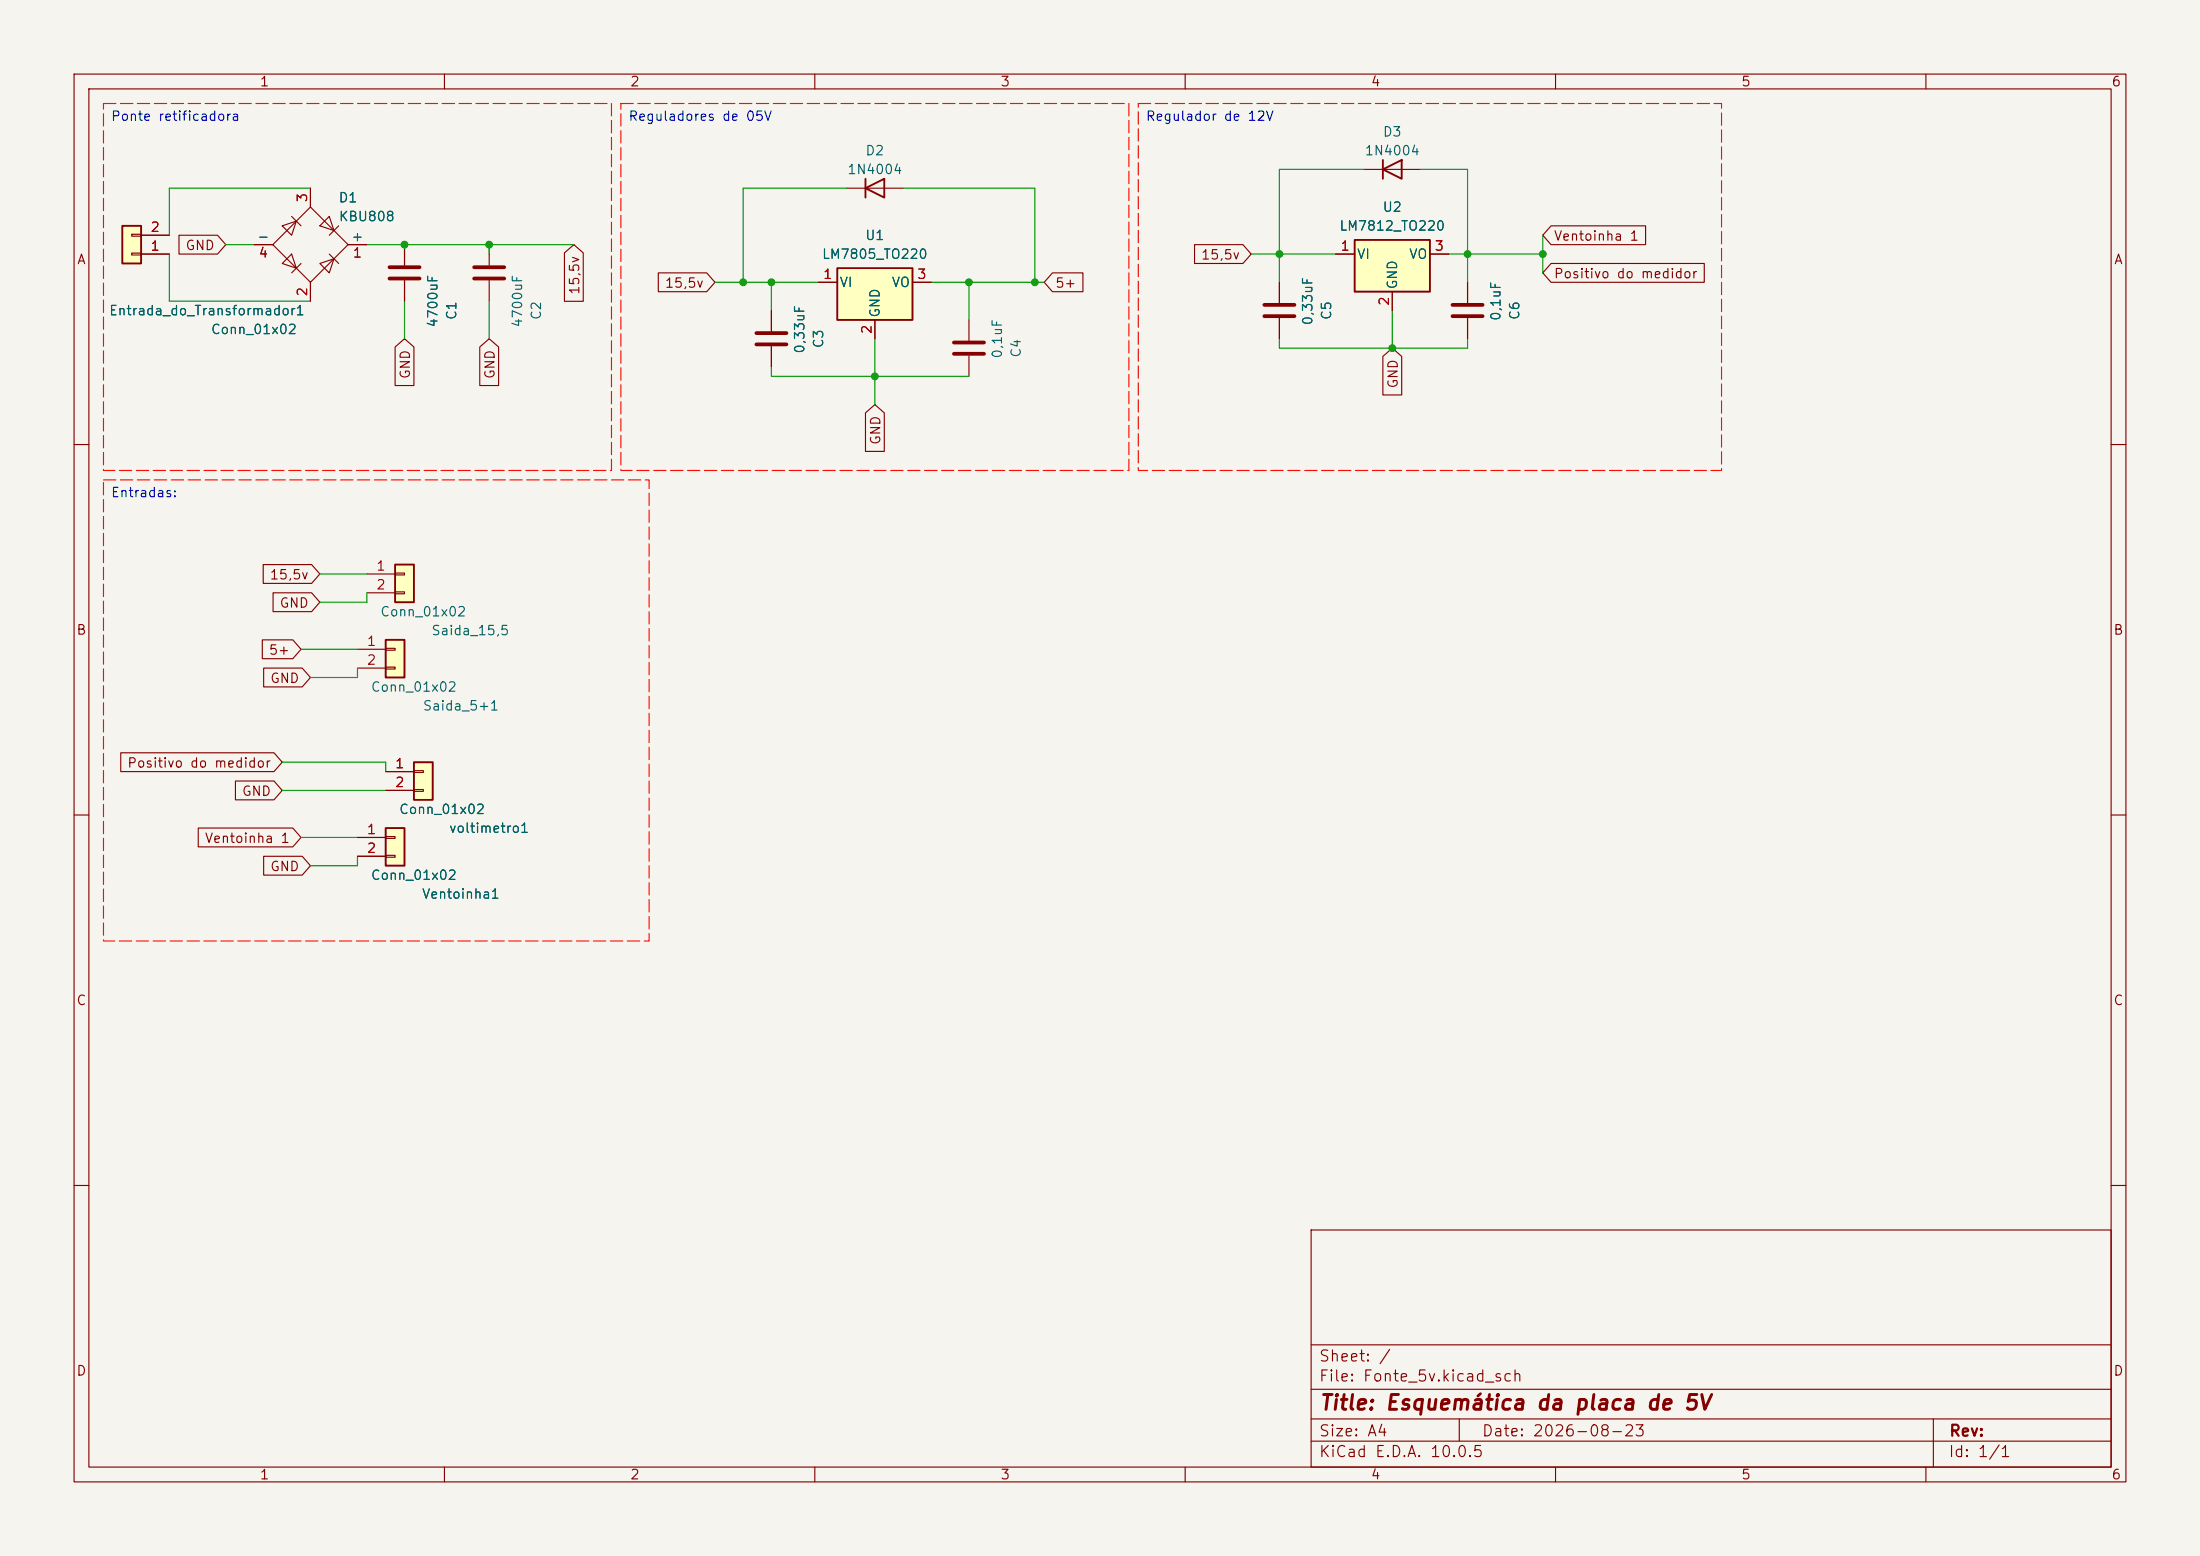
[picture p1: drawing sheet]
<svg xmlns="http://www.w3.org/2000/svg" width="297mm" height="210mm" viewBox="0 0 297 210" stroke-linecap="round" stroke-linejoin="round" font-family="sans-serif">
<path d="M0 0h297v210h-297z" fill="#f5f4ef" stroke="#f5f4ef" stroke-width=".14"/>
<g fill="none" stroke="#840000" stroke-width=".15">
<path d="M10 10h277v190h-277zM12 12h273v186h-273zM60 10v2M110 10v2M160 10v2M210 10v2M260 10v2M114.3 25.4h7.6M10 60h2M285 60h2M10 110h2M285 110h2"/>
<path d="M10 160h2M177 166h108v32h-108zM285 160h2M60 198v2M110 198v2M160 198v2M177 194.5h108M177 191.5h108M177 187.5h108M177 181.5h108M197 191.5v3M210 198v2"/>
<path d="M260 198v2M261 191.5v6.5"/>
</g>
<path d="M116.8 25.4l2.6-1.3v2.6zM116.8 24.1v2.6" fill="none" stroke="#840000" stroke-width=".25"/>
<path d="M113 36.2h10.2v7h-10.2z" fill="#ffffc2"/>
<path d="M113 36.2h10.2v7h-10.2z" fill="none" stroke="#840000" stroke-width=".25"/>
<path d="M66 33v2.8M66 37.8v2.8M110.5 38.1h2.5M123.2 38.1h2.5M172.7 38.1v2.8M118.1 43.2v2.5M130.8 43.2v2.8M130.8 48v2.8M172.7 42.9v2.8" fill="none" stroke="#840000" stroke-width=".15"/>
<path d="M64 36.1h4.1M64 37.6h4.1M128.8 46.2h4M128.8 47.8h4M170.7 41.1h4.1M170.7 42.7h4.1" fill="none" stroke="#840000" stroke-width=".51"/>
<path d="M16.5 30.5h2.5v5.1h-2.5z" fill="#ffffc2"/>
<path d="M16.5 30.5h2.5v5.1h-2.5zM186.7 22.9l2.5-1.3v2.5zM186.7 21.6v2.5" fill="none" stroke="#840000" stroke-width=".25"/>
<g fill="none" stroke="#840000" stroke-width=".15">
<path d="M17.8 34.2h1.2v.2h-1.2zM17.8 31.6h1.2v.3h-1.2zM19 34.3h3.9M19 31.8h3.9M34.3 33h2.5M38.1 30.5l1.9-.7-.6 2zM38.1 35.6l1.3-1.3 .6 1.9zM39.4 29.2l1.2 1.3M40.6 35.6l-1.2 1.2M41.9 27.9l5.1 5.1-5.1 5.1-5.1-5.1zM41.9 25.4v2.5M41.9 38.1v2.5"/>
<path d="M43.2 30.5l1.2-1.3 .7 1.9zM43.2 35.6l1.9-.7-.7 1.9zM44.4 34.3l1.3 1.3M45.7 30.5l-1.3 1.3M47 33h2.5M54.6 33v2.8M54.6 37.8v2.8M184.1 22.9h7.7M104.1 41.9v2.8M104.1 46.7v2.8"/>
</g>
<path d="M52.6 36.1h4M52.6 37.6h4M102.1 45h4.1M102.1 46.5h4.1" fill="none" stroke="#840000" stroke-width=".51"/>
<path d="M182.9 32.4h10.1v7h-10.1z" fill="#ffffc2"/>
<path d="M182.9 32.4h10.1v7h-10.1z" fill="none" stroke="#840000" stroke-width=".25"/>
<path d="M180.3 34.3h2.6M188 39.4v2.5M193 34.3h2.6" fill="none" stroke="#840000" stroke-width=".15"/>
<path d="M52.1 111.8h2.5v5h-2.5z" fill="#ffffc2"/>
<path d="M52.1 111.8h2.5v5h-2.5z" fill="none" stroke="#840000" stroke-width=".25"/>
<path d="M198.1 38.1v2.8M198.1 42.9v2.8M48.3 113h3.8M48.3 115.6h3.8M52.1 112.9h1.2v.3h-1.2zM52.1 115.4h1.2v.3h-1.2z" fill="none" stroke="#840000" stroke-width=".15"/>
<path d="M196.1 41.1h4.1M196.1 42.7h4.1" fill="none" stroke="#840000" stroke-width=".51"/>
<path d="M53.3 76.2h2.6v5.1h-2.6z" fill="#ffffc2"/>
<path d="M53.3 76.2h2.6v5.1h-2.6z" fill="none" stroke="#840000" stroke-width=".25"/>
<path d="M49.5 77.5h3.8M53.3 77.3h1.3v.3h-1.3zM53.3 79.9h1.3v.2h-1.3zM49.5 80h3.8" fill="none" stroke="#840000" stroke-width=".15"/>
<path d="M52.1 86.4h2.5v5h-2.5z" fill="#ffffc2"/>
<path d="M52.1 86.4h2.5v5h-2.5z" fill="none" stroke="#840000" stroke-width=".25"/>
<path d="M48.3 87.6h3.8M48.3 90.2h3.8M52.1 87.5h1.2v.3h-1.2zM52.1 90h1.2v.3h-1.2z" fill="none" stroke="#840000" stroke-width=".15"/>
<path d="M55.9 102.9h2.5v5.1h-2.5z" fill="#ffffc2"/>
<path d="M55.9 102.9h2.5v5.1h-2.5z" fill="none" stroke="#840000" stroke-width=".25"/>
<g fill="none" stroke="#840000" stroke-width=".15">
<path d="M19 34.3h3.9M19 31.8h3.9M24.2 31.7h5.2l1.1 1.3-1.1 1.3h-5.2zM34.3 33h2.5M41.9 25.4v2.5M41.9 38.1v2.5M47 33h2.5M54.6 33v2.8M54.6 37.8v2.8M76.2 34.1l1.3-1.1 1.2 1.1v6.6h-2.5zM88.9 36.8h6.5l1.1 1.3-1.1 1.3h-6.5zM110.5 38.1h2.5"/>
<path d="M123.2 38.1h2.5M142.1 36.8h4.1v2.6h-4.1l-1.1-1.3zM161.3 33h6.5l1.1 1.3-1.1 1.3h-6.5zM172.7 38.1v2.8M180.3 34.3h2.6M188 39.4v2.5M193 34.3h2.6M198.1 38.1v2.8M209.4 35.6h20.7v2.5h-20.7l-1.1-1.3zM209.4 30.5h12.8v2.5h-12.8l-1.1-1.2zM53.3 46.8l1.3-1.1 1.3 1.1v5.2h-2.6zM64.8 46.8l1.2-1.1 1.3 1.1v5.2h-2.5z"/>
<path d="M104.1 41.9v2.8M104.1 46.7v2.8M116.8 55.7l1.3-1.1 1.3 1.1v5.2h-2.6zM118.1 43.2v2.5M172.7 42.9v2.8M186.7 48.1l1.3-1.1 1.2 1.1v5.2h-2.5zM198.1 42.9v2.8M35.5 76.2h6.6l1.1 1.3-1.1 1.2h-6.6zM35.4 86.4h4.1l1.1 1.2-1.1 1.3h-4.1zM35.6 90.2h5.2l1.1 1.2-1.1 1.3h-5.2zM36.9 80h5.2l1.1 1.3-1.1 1.3h-5.2zM16.3 101.6h20.7l1.1 1.3-1.1 1.2h-20.7z"/>
<path d="M26.8 111.8h12.7l1.1 1.2-1.1 1.3h-12.7zM31.8 105.4h5.2l1.1 1.3-1.1 1.3h-5.2zM35.6 115.6h5.2l1.1 1.2-1.1 1.3h-5.2zM48.3 113h3.8M48.3 115.6h3.8M52.1 104.1h3.8M52.1 106.7h3.8M55.9 104h1.2v.3h-1.2zM55.9 106.6h1.2v.2h-1.2z"/>
</g>
<g fill="none" stroke="#009600" stroke-width=".15">
<path d="M22.9 34.3v6.3h19M30.5 33h3.8M41.9 25.4h-19v6.4M49.5 33h28M66 33v1.3M96.5 38.1h14M104.1 38.1v3.8M114.3 25.4h-14v12.7M121.9 25.4h17.8v12.7M125.7 38.1h15.3M130.8 38.1v5.1M168.9 34.3h11.4"/>
<path d="M184.1 22.9h-11.4v15.2M191.8 22.9h6.3v15.2M195.6 34.3h12.7M208.3 31.8v5M54.6 40.6v5.1M66 40.6v5.1M104.1 49.5v1.3h26.7M118.1 45.7v8.9M172.7 45.7v1.3h25.4v-1.3M188 41.9v5.1M43.2 77.5h6.3M40.6 87.6h7.7"/>
<path d="M48.3 90.2v1.2h-6.4M49.5 80v1.3h-6.3M38.1 106.7h14M38.1 102.9h14v1.2M40.6 113h7.7M48.3 115.6v1.2h-6.4"/>
</g>
<path d="M14 14h68.5v49.5h-68.5zM83.8 14h68.6v49.5h-68.6zM153.7 14h78.7v49.5h-78.7zM14 64.8h73.6v62.2h-73.6z" fill="none" stroke="#ff0b00" stroke-width=".15" stroke-dasharray="1.7 .6"/>
<g fill="#009600" stroke="#009600" stroke-width=".14">
<circle cx="118.1" cy="50.8" r=".46"/>
<circle cx="130.8" cy="38.1" r=".46"/>
<circle cx="104.1" cy="38.1" r=".46"/>
<circle cx="100.3" cy="38.1" r=".46"/>
<circle cx="54.6" cy="33" r=".46"/>
<circle cx="66" cy="33" r=".46"/>
<circle cx="208.3" cy="34.3" r=".46"/>
<circle cx="198.1" cy="34.3" r=".46"/>
<circle cx="139.7" cy="38.1" r=".46"/>
<circle cx="172.7" cy="34.3" r=".46"/>
<circle cx="188" cy="47" r=".46"/>
</g>
<text font-size="2" fill="#840000" x="178" y="190.8">Title: Esquemática da placa de 5V</text>
<g font-size="1.5" fill="#840000">
<text x="178" y="184.1">Sheet: /</text>
<text x="178" y="186.8">File: Fonte_5v.kicad_sch</text>
<text x="178" y="197">KiCad E.D.A. 10.0.5</text>
<text x="178" y="194.2">Size: A4</text>
<text x="200" y="194.2">Date: 2026-08-23</text>
<text x="263" y="197">Id: 1/1</text>
<text x="263" y="194.2">Rev:</text>
</g>
<g font-size="1.3" fill="#840000">
<text x="35" y="12">1</text>
<text x="85" y="12">2</text>
<text x="135" y="12">3</text>
<text x="185" y="12">4</text>
<text x="235" y="12">5</text>
<text x="285" y="12">6</text>
<text x="10.3" y="36">A</text>
<text x="25" y="34.1">GND</text>
<text x="162.1" y="35.3">15,5v</text>
<text x="209.7" y="32.8">Ventoinha 1</text>
<text x="285.3" y="36">A</text>
<text x="78.5" y="39.9" transform="rotate(-90 78.5 39.9)">15,5v</text>
<text x="89.7" y="39.2">15,5v</text>
<text x="142.4" y="39.2">5+</text>
<text x="209.7" y="37.9">Positivo do medidor</text>
<text x="55.7" y="51.2" transform="rotate(-90 55.7 51.2)">GND</text>
<text x="67.1" y="51.2" transform="rotate(-90 67.1 51.2)">GND</text>
<text x="189" y="52.5" transform="rotate(-90 189 52.5)">GND</text>
<text x="119.2" y="60.1" transform="rotate(-90 119.2 60.1)">GND</text>
<text x="36.3" y="78.5">15,5v</text>
<text x="37.7" y="82.3">GND</text>
<text x="10.2" y="86">B</text>
<text x="36.2" y="88.7">5+</text>
<text x="285.2" y="86">B</text>
<text x="36.4" y="92.5">GND</text>
<text x="17.1" y="103.9">Positivo do medidor</text>
<text x="32.6" y="107.7">GND</text>
<text x="27.6" y="114.1">Ventoinha 1</text>
<text x="36.4" y="117.9">GND</text>
<text x="10.2" y="136">C</text>
<text x="285.2" y="136">C</text>
<text x="10.2" y="186">D</text>
<text x="285.2" y="186">D</text>
<text x="35" y="200">1</text>
<text x="85" y="200">2</text>
<text x="135" y="200">3</text>
<text x="185" y="200">4</text>
<text x="235" y="200">5</text>
<text x="285" y="200">6</text>
</g>
<g font-size="1.3" fill="#0000c2">
<text x="14.9" y="16.6">Ponte retificadora</text>
<text x="84.7" y="16.6">Reguladores de 05V</text>
<text x="154.6" y="16.6">Regulador de 12V</text>
<text x="14.9" y="67.4">Entradas:</text>
</g>
<g font-size="1.3" fill="#006464">
<text x="114.3" y="23.8">1N4004</text>
<text x="116.7" y="21.3">D2</text>
<text x="184.1" y="21.3">1N4004</text>
<text x="186.6" y="18.7">D3</text>
<text x="45.6" y="27.6">D1</text>
<text x="186.6" y="28.9">U2</text>
<text x="34.6" y="32.9">-</text>
<text x="45.7" y="30.2">KBU808</text>
<text x="47.3" y="32.9">+</text>
<text x="110.9" y="35.3">LM7805_TO220</text>
<text x="116.7" y="32.7">U1</text>
<text x="180.7" y="31.4">LM7812_TO220</text>
<text x="183.1" y="35.3">VI</text>
<text x="190.1" y="35.3">VO</text>
<text x="113.3" y="39.1">VI</text>
<text x="120.3" y="39.1">VO</text>
<text x="188.9" y="39.1" transform="rotate(-90 188.9 39.1)">GND</text>
<text x="14.6" y="42.9">Entrada_do_Transformador1</text>
<text x="28.4" y="45.4">Conn_01x02</text>
<text x="59.4" y="44.3" transform="rotate(-90 59.4 44.3)">4700uF</text>
<text x="61.9" y="43.3" transform="rotate(-90 61.9 43.3)">C1</text>
<text x="70.8" y="44.3" transform="rotate(-90 70.8 44.3)">4700uF</text>
<text x="73.4" y="43.3" transform="rotate(-90 73.4 43.3)">C2</text>
<text x="108.9" y="47.8" transform="rotate(-90 108.9 47.8)">0,33uF</text>
<text x="111.5" y="47.1" transform="rotate(-90 111.5 47.1)">C3</text>
<text x="119.1" y="43" transform="rotate(-90 119.1 43)">GND</text>
<text x="177.5" y="44" transform="rotate(-90 177.5 44)">0,33uF</text>
<text x="180" y="43.3" transform="rotate(-90 180 43.3)">C5</text>
<text x="202.9" y="43.4" transform="rotate(-90 202.9 43.4)">0,1uF</text>
<text x="205.4" y="43.3" transform="rotate(-90 205.4 43.3)">C6</text>
<text x="135.6" y="48.5" transform="rotate(-90 135.6 48.5)">0,1uF</text>
<text x="138.1" y="48.4" transform="rotate(-90 138.1 48.4)">C4</text>
<text x="51.2" y="83.5">Conn_01x02</text>
<text x="58.1" y="86.1">Saida_15,5</text>
<text x="50" y="93.7">Conn_01x02</text>
<text x="57" y="96.2">Saida_5+1</text>
<text x="53.8" y="110.2">Conn_01x02</text>
<text x="60.5" y="112.7">voltimetro1</text>
<text x="50" y="119.1">Conn_01x02</text>
<text x="56.9" y="121.6">Ventoinha1</text>
</g>
<g font-size="1.3" fill="#a90000">
<text x="41.8" y="27.4" transform="rotate(-90 41.8 27.4)">3</text>
<text x="20.2" y="34.2">1</text>
<text x="20.2" y="31.6">2</text>
<text x="34.8" y="35.1">4</text>
<text x="47.5" y="35.1">1</text>
<text x="180.9" y="34.2">1</text>
<text x="193.6" y="34.2">3</text>
<text x="41.8" y="40.1" transform="rotate(-90 41.8 40.1)">2</text>
<text x="111" y="38">1</text>
<text x="123.7" y="38">3</text>
<text x="187.8" y="41.4" transform="rotate(-90 187.8 41.4)">2</text>
<text x="118" y="45.2" transform="rotate(-90 118 45.2)">2</text>
<text x="50.7" y="77.3">1</text>
<text x="50.7" y="79.9">2</text>
<text x="49.4" y="87.5">1</text>
<text x="49.4" y="90">2</text>
<text x="53.2" y="104">1</text>
<text x="53.2" y="106.5">2</text>
<text x="49.4" y="112.9">1</text>
<text x="49.4" y="115.4">2</text>
</g>
</svg>
